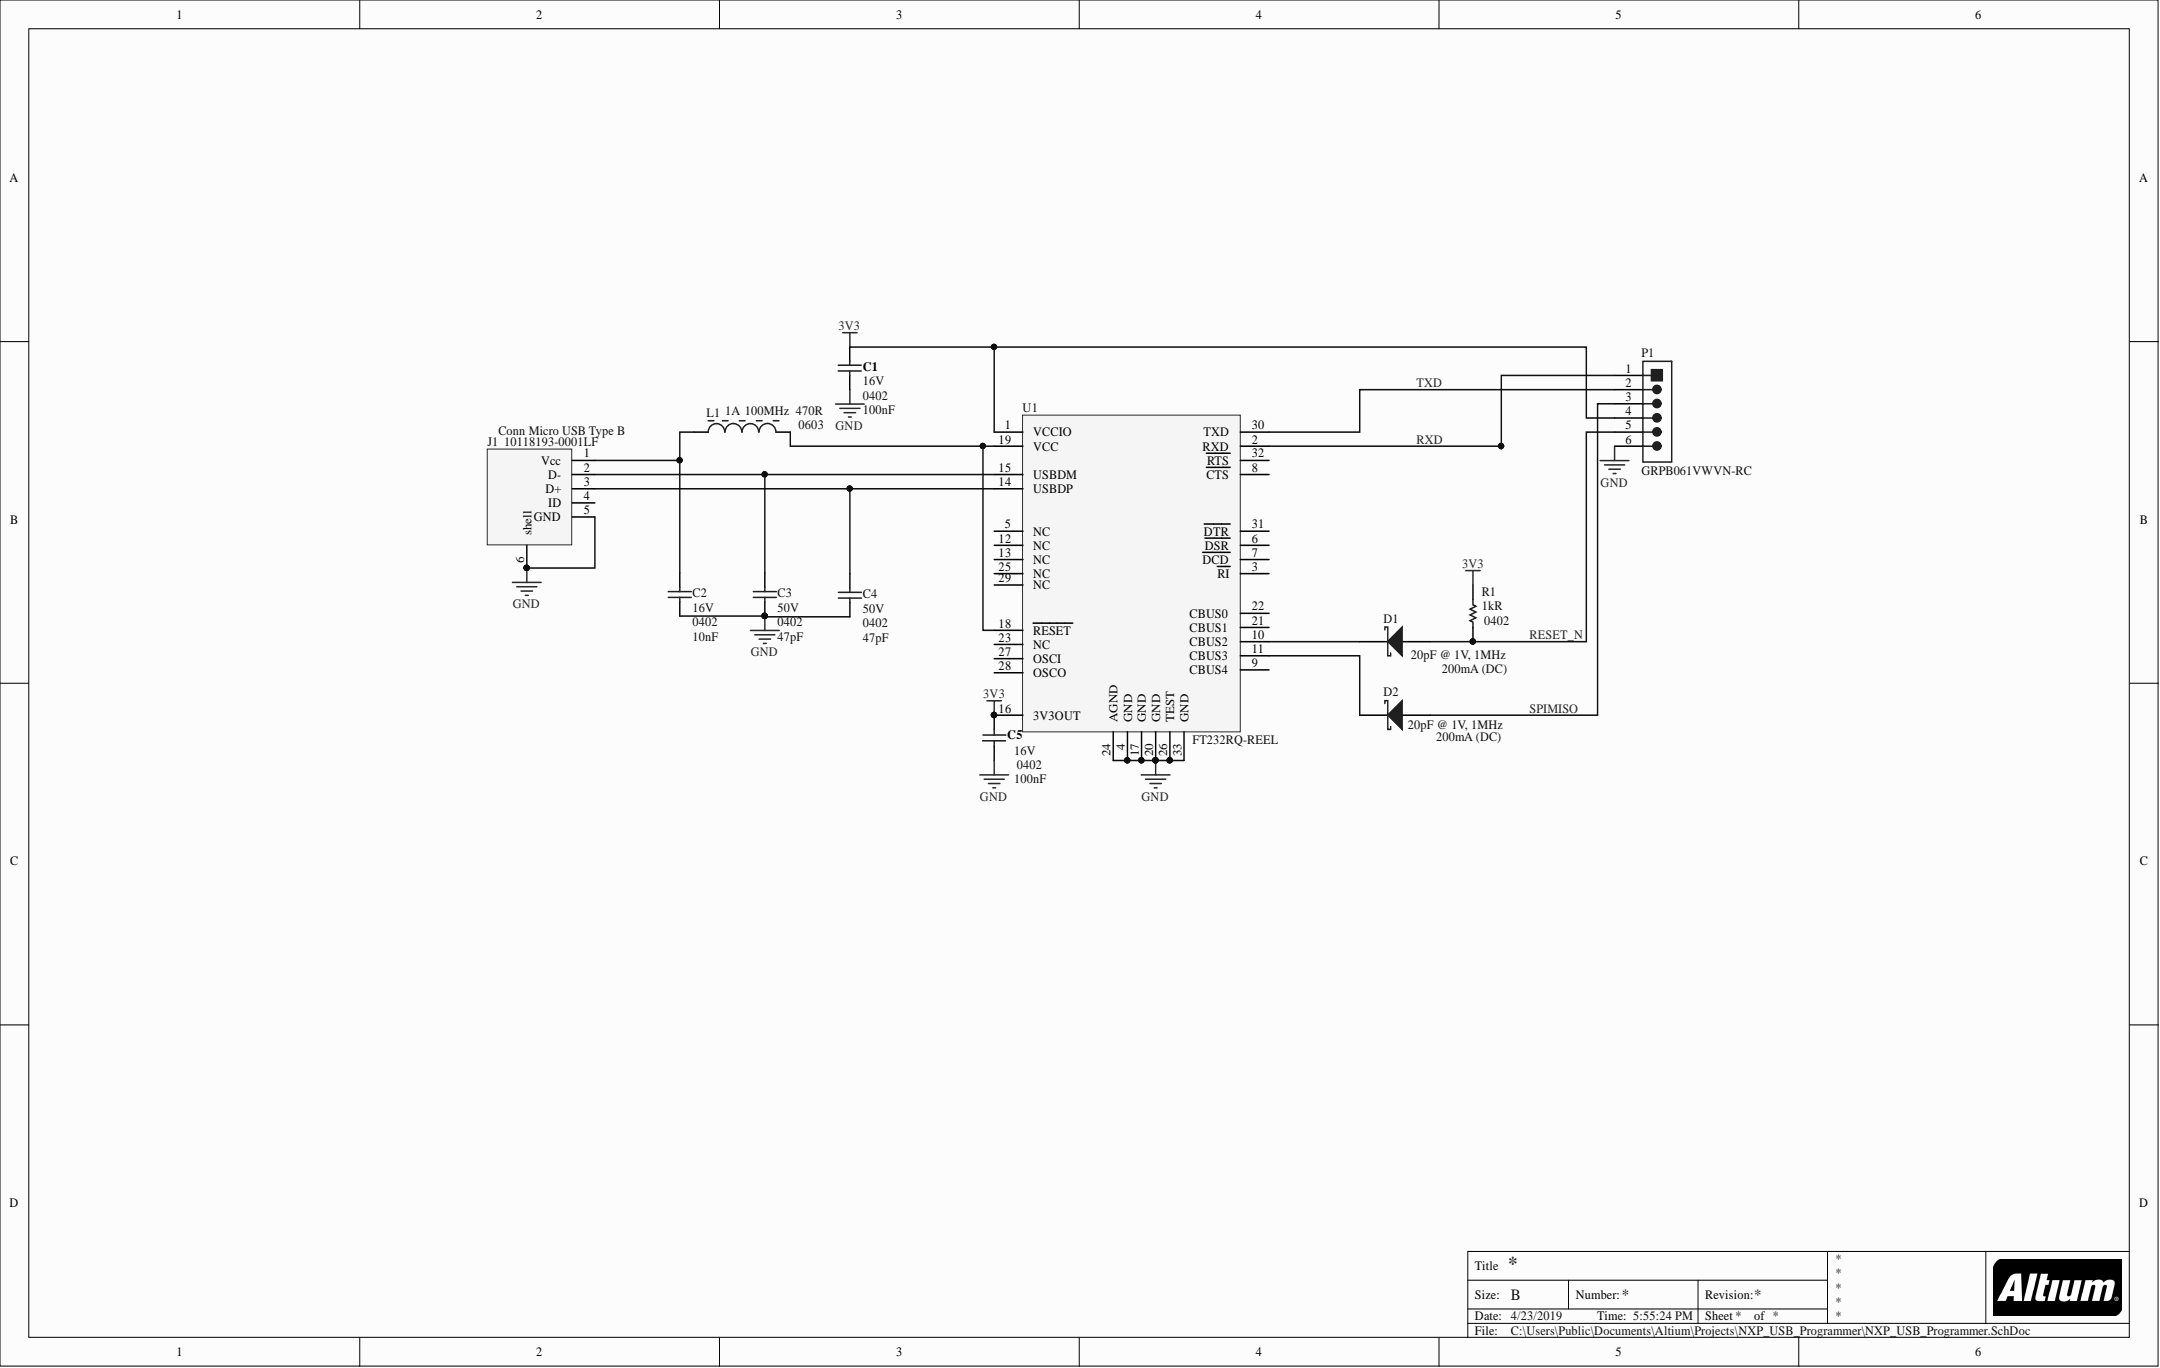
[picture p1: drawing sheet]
# Altium project NXP_USB_Programmer.PrjPcb
1 sheet, 12 parts. Net scope: global (net labels, ports and power ports of the same name join across sheets).
Board file: NXP_USB_Programmer.PcbDoc

## Sheet NXP_USB_Programmer.SchDoc
size B

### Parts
C1  Voltage Rating: 16V  Case/Package: 0402  Capacitance: 100nF  [SM0402]  (hidden comment: CAP CER 0.1UF 16V X7R 0402)
C2  Voltage Rating: 16V  Case/Package: 0402  Capacitance: 10nF  [SM0402]  (hidden comment: CAP CER 10000PF 16V X7R 0402)
C3  Voltage Rating: 50V  Case/Package: 0402  Capacitance: 47pF  [SM0402]  (hidden comment: CAP CER 47PF 50V NP0 0402)
C4  Voltage Rating: 50V  Case/Package: 0402  Capacitance: 47pF  [SM0402]  (hidden comment: CAP CER 47PF 50V NP0 0402)
C5  Voltage Rating: 16V  Case/Package: 0402  Capacitance: 100nF  [SM0402]  (hidden comment: CAP CER 0.1UF 16V X7R 0402)
D1  Capacitance @ Vr, F: 20pF @ 1V, 1MHz  Current - Average Rectified (Io): 200mA (DC)  [DIODE SOD523]  (hidden comment: DIODE SCHOTTKY 30V 200MA SOD523)
D2  Capacitance @ Vr, F: 20pF @ 1V, 1MHz  Current - Average Rectified (Io): 200mA (DC)  [DIODE SOD523]  (hidden comment: DIODE SCHOTTKY 30V 200MA SOD523)
J1  Description2: Conn Micro USB Type B  [FCI-10118193-0001LF-5_V]  (hidden comment: 10118193-0001LF)
L1  Max Current Rating: 1A  Test Frequency: 100MHz  Impedance: 470R  Case/Package: 0603  [BLM18PG471SN1D]  (hidden comment: FERRITE BEAD 470 OHM 0603 1LN)
P1  CONN HEADER VERT 6POS 1.27MM  [SLIN-GRPB061VWVN-RC_V]  (value not drawn)
R1  Resistance: 1kR  Case/Package: 0402  [SM0402]  (hidden comment: RES 1K OHM 0.5% 1/16W 0402)
U1  FT232RQ-REEL  [COM-UART-FT232R-SQ32]

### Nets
3V3: C1.2 C5.2 P1.4 R1.2 U1.1(VCCIO) U1.16(3V3OUT)
GND: C1.1 C2.1 C3.1 C4.1 C5.1 J1.5(GND) J1.6(shell) P1.6 U1.4(GND) U1.17(GND) U1.20(GND) U1.24(AGND) U1.26(TEST) U1.33(GND)
RESET_N: D1.1(A) P1.5 R1.1
RXD: P1.1 U1.2(RXD)
SPIMISO: D2.1(A) P1.3
TXD: P1.2 U1.30(TXD)
NetC2_2: C2.2 J1.1(Vcc) L1.1
NetC3_2: C3.2 J1.2(D-) U1.15(USBDM)
NetC4_2: C4.2 J1.3(D+) U1.14(USBDP)
NetD1_2: D1.2(K) U1.10(CBUS2)
NetD2_2: D2.2(K) U1.11(CBUS3)
NetL1_2: L1.2 U1.18(~{RESET}) U1.19(VCC)

Not connected (* = marked no-connect by the designer): J1 4(ID); U1 3(~{RI}) 5(NC) 6(~{DSR}) 7(~{DCD}) 8(~{CTS}) 9(CBUS4) 12(NC) 13(NC) 21(CBUS1) 22(CBUS0) 23(NC) 25(NC) 27(OSCI) 28(OSCO) 29(NC) 31(~{DTR}) 32(~{RTS})
